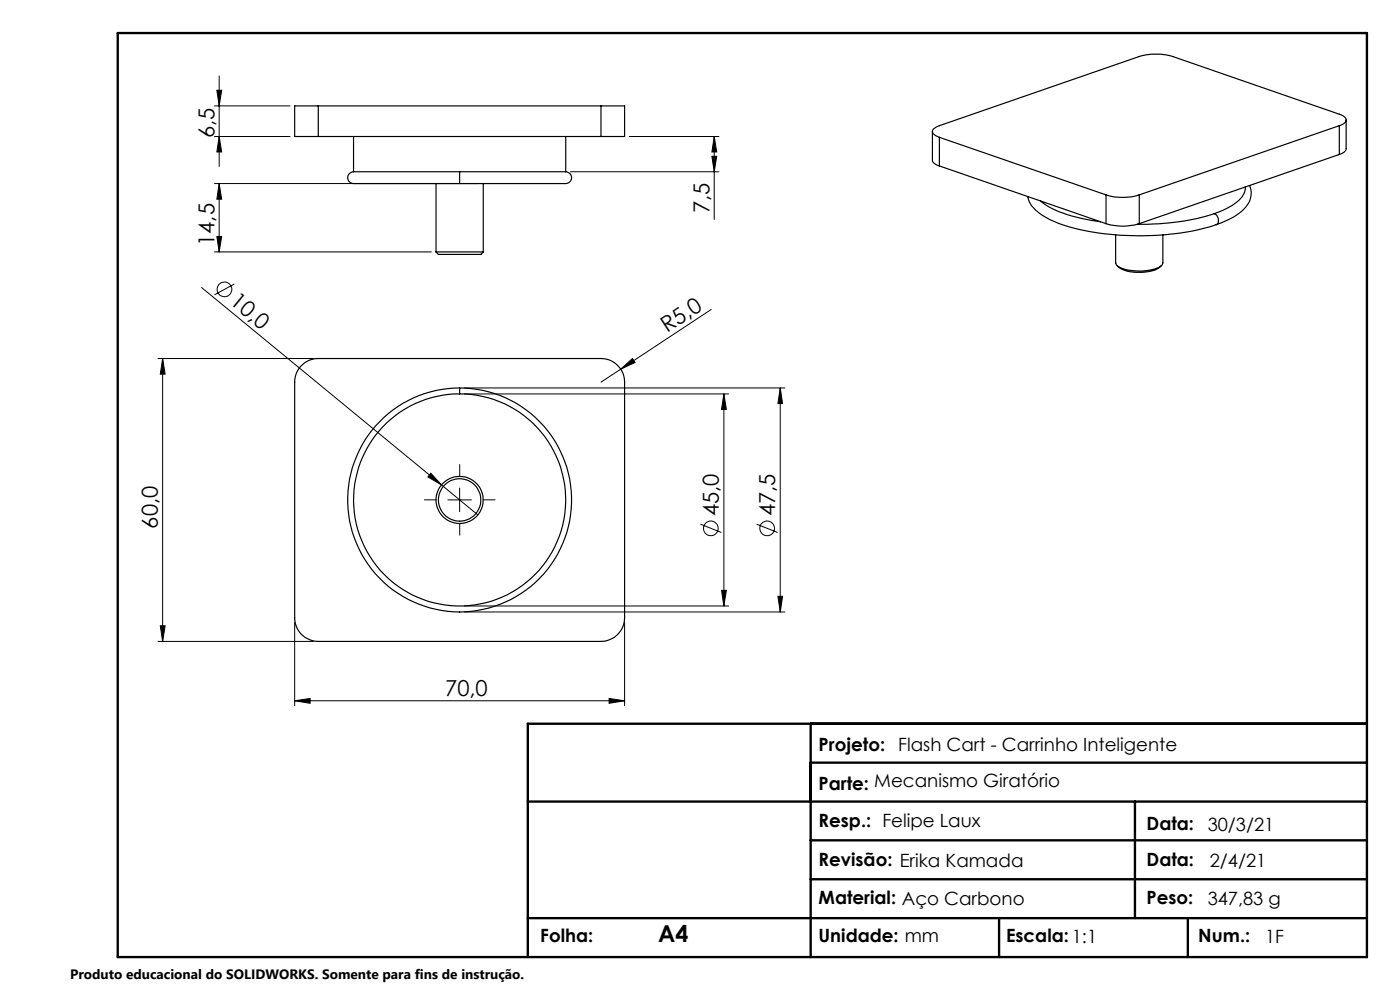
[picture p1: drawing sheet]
<svg xmlns="http://www.w3.org/2000/svg" width="297mm" height="210mm" viewBox="0 0 297 210" stroke-linecap="round" stroke-linejoin="round" font-family="sans-serif">
<g fill="none" stroke="#000" stroke-width=".21">
<path d="M46 19.1h1l-.5 3.4zM46.5 16.1v19.2M45.5 29h16M45.5 22.5h16M45.5 38.9h56M46.5 38.9l.5 3.4h-1zM46.5 29l.5 3.2h-1zM46.5 38.9v14.5M121 36.4h31.5M133.5 29h19M151 33.2h1l-.5 3.2zM151.5 29l.5 3.2h-1z"/>
<path d="M151.5 29v17.6M45.5 53.4h46M46 50.2h1l-.5 3.2zM33.5 76.1h33M34.5 76.1v60M34.5 76.1l.5 3.3h-1zM42.8 61l50.9 41.9M49.7 60.2l-4.2 2.3M131.7 78.3l2.5-2.2 .5 .8zM131.7 78.3l-4.2 2.8M150.9 65.6l-19.2 12.7M98.5 83.6h56.1"/>
<path d="M98.5 82.3h68M153.6 83.6v44.9M153.6 83.6l.5 3.2h-1zM165.5 82.3v47.5M165.5 82.3l.5 3.3h-1zM91.4 100.4l2.3 2.5-2.9-1.7zM93.7 102.9l7.7 6.3M95 106h5M97.5 103.5v5M148.6 111.2l4.4 1.8M160.5 111.2l4.5 1.8M33.5 136.1h33"/>
<path d="M34 132.7h1l-.5 3.4zM62.5 132v17.7M98.5 128.5h56.1M98.5 129.8h68M132.5 132v17.7M153.1 125.2h1l-.5 3.3zM165 126.5h1l-.5 3.3zM62.5 148.7l3.3-.5v1zM62.5 148.7h70M129.2 148.2l3.3 .5-3.3 .5z"/>
<circle cx="47.6" cy="61.4" r="1.56"/>
<circle cx="150.8" cy="112.1" r="1.55"/>
<circle cx="162.7" cy="112.1" r="1.56"/>
</g>
<path d="M92.5 106h-2.5M97.5 101v-2.5M97.5 111v2.5M102.5 106h2.5" fill="none" stroke="#000" stroke-width=".21" stroke-dasharray="15.2 1.3 1.3 1.3"/>
<path d="M25 7h265v196h-265zM172 153.5v49.5M290 153.5h-178v49.5M112 170h178M172 161.8h118M172 178.3h118M240.8 170v24.8M172 186.5h118M211.9 194.8v8.2M252 194.8v8.2M290 194.8h-178" fill="none" stroke="#000" stroke-width=".5"/>
<g fill="#000">
<path d="M131.7 78.3l2.5-2.2 .5 .8zM91.4 100.4l2.3 2.5-2.9-1.7z"/>
<path d="M46 19.1h1l-.5 3.4zM46.5 29l.5 3.2h-1zM34.5 76.1l.5 3.3h-1zM34 132.7h1l-.5 3.4zM153.6 83.6l.5 3.2h-1zM153.1 125.2h1l-.5 3.3zM165.5 82.3l.5 3.3h-1zM165 126.5h1l-.5 3.3z"/>
<path d="M151 33.2h1l-.5 3.2zM151.5 29l.5 3.2h-1zM46 50.2h1l-.5 3.2zM46.5 38.9l.5 3.4h-1z"/>
<path d="M62.5 148.7l3.3-.5v1zM129.2 148.2l3.3 .5-3.3 .5z"/>
</g>
<g fill="none" stroke="#000" stroke-width=".25">
<path d="M67.5 22.5h-5v6.5h5M67.5 22.5v6.5M67.5 22.5h60M67.5 29h60M75 36.4a1.29 1.29 0 0 0-1.2 1.6 1.29 1.29 0 0 0 1.7 .9h22M75 36.4h22.5M75 29v7.4M92.5 38.9v14.5M97.5 36.4v2.5M97.5 36.4h22.5M102.5 38.9v14.5M120 36.4a1.29 1.29 0 0 1 1.2 1.6 1.29 1.29 0 0 1-1.7 .9h-22"/>
<path d="M120 29v7.4M127.5 22.5h5v6.5h-5M127.5 22.5v6.5M197.8 27.9v6.2l.5 .6 1 .5M199.3 29.1l35.3 12.2M199.3 29.1v6.1M199.3 35.2l35.3 12.2M264.2 39.7a4.3 4.3 0 0 1-2.3 3.5l-1.9 1.1-2.4 1M265.1 39.4a4.7 4.7 0 0 1-1.8 5.5 17.7 17.7 0 0 1-5.3 2.8M284.1 26.7l.4-.2a1.02 1.02 0 0 0 .9-1.6l-1.3-.7-35.3-12.2a12.9 12.9 0 0 0-7.1 0l-43.2 15a.9 .9 0 0 0-.7 .9 .9 .9 0 0 0 .7 .9l.8 .3M284.1 26.7l-42.4 14.6M284.1 26.7v6.1"/>
<path d="M284.1 32.8l-42.4 14.6M285.6 25.5v6.1l-.4 .7-1.1 .5M92.5 53.4h10M92.5 53.4l.5 .6h9l.5-.6M218 41.7a6.2 6.2 0 0 0 3.4 4.2 36.3 36.3 0 0 0 15.2 3.9 56.6 56.6 0 0 0 21.4-2.1M220.8 42.6a20.5 20.5 0 0 0 9.6 3.9l3.1 .6M234.6 47.4a11.9 11.9 0 0 0 7.1 0M234.6 41.3a11.9 11.9 0 0 0 7.1 0M234.6 41.3v6.1M237 56.4a7.5 7.5 0 0 0 6.2 1.3 4.7 4.7 0 0 0 3.1-1.3M241.7 41.3v6.1M246.7 49.8v6a2.12 2.12 0 0 1-1.9 1.3 10.9 10.9 0 0 1-7.8-.7l-.3-.6v-6"/>
<path d="M257.6 45.3a50.3 50.3 0 0 1-16.4 2.3M257.6 45.3a1.4 1.4 0 0 1 .4 2.4M63.7 77.7l1-.8 1-.5 1.8-.3h60a5 5 0 0 1 5 5v49.9a5 5 0 0 1-5 5.1h-60a5 5 0 0 1-5-5.1v-49.9l.3-1.8zM97.5 82.3v1.3"/>
<circle cx="97.5" cy="106" r="23.8"/>
<circle cx="97.5" cy="106.1" r="4.5"/>
<circle cx="97.5" cy="106" r="5"/>
<circle cx="97.5" cy="106.1" r="22.5"/>
</g>
<text font-size="4.9" x="139.6" y="199.9">A4</text>
<g font-size="4.7">
<text x="45.5" y="29.3" transform="rotate(-90 45.5 29.3)">6,5</text>
<text x="150.5" y="45.2" transform="rotate(-90 150.5 45.2)">7,5</text>
<text x="45.5" y="52.2" transform="rotate(-90 45.5 52.2)">14,5</text>
<text x="48.5" y="64.3" transform="rotate(39 48.5 64.3)">10,0</text>
<text x="141.5" y="70.6" transform="rotate(-33 141.5 70.6)">R5,0</text>
<text x="33.5" y="112.1" transform="rotate(-90 33.5 112.1)">60,0</text>
<text x="152.5" y="109.5" transform="rotate(-90 152.5 109.5)">45,0</text>
<text x="164.5" y="109.5" transform="rotate(-90 164.5 109.5)">47,5</text>
<text x="94.4" y="147.6">70,0</text>
</g>
<g font-size="3.9">
<text x="173.7" y="159.2">Projeto:</text>
<text x="190.6" y="159.2">Flash Cart - Carrinho Inteligente</text>
<text x="173.7" y="167.6">Parte: Mecanismo Giratório</text>
<text x="173.7" y="175.4">Resp.: Felipe Laux</text>
<text x="243.2" y="176.1">Data:</text>
<text x="256.2" y="176.2">30/3/21</text>
<text x="173.7" y="183.7">Revisão: Erika Kamada</text>
<text x="243.2" y="183.7">Data:</text>
<text x="256.6" y="183.9">2/4/21</text>
<text x="173.7" y="191.7">Material: Aço Carbono</text>
<text x="243.2" y="191.7">Peso:</text>
<text x="256.2" y="192">347,83 g</text>
<text x="114.6" y="199.9">Folha:</text>
<text x="173.7" y="199.9">Unidade: mm</text>
<text x="213.4" y="199.9">Escala:1:1</text>
<text x="254.2" y="199.9">Num.:</text>
<text x="268.4" y="200">1F</text>
</g>
<text font-size="2.9" x="14.9" y="207.6">Produto educacional do SOLIDWORKS. Somente para fins de instrução.</text>
</svg>
